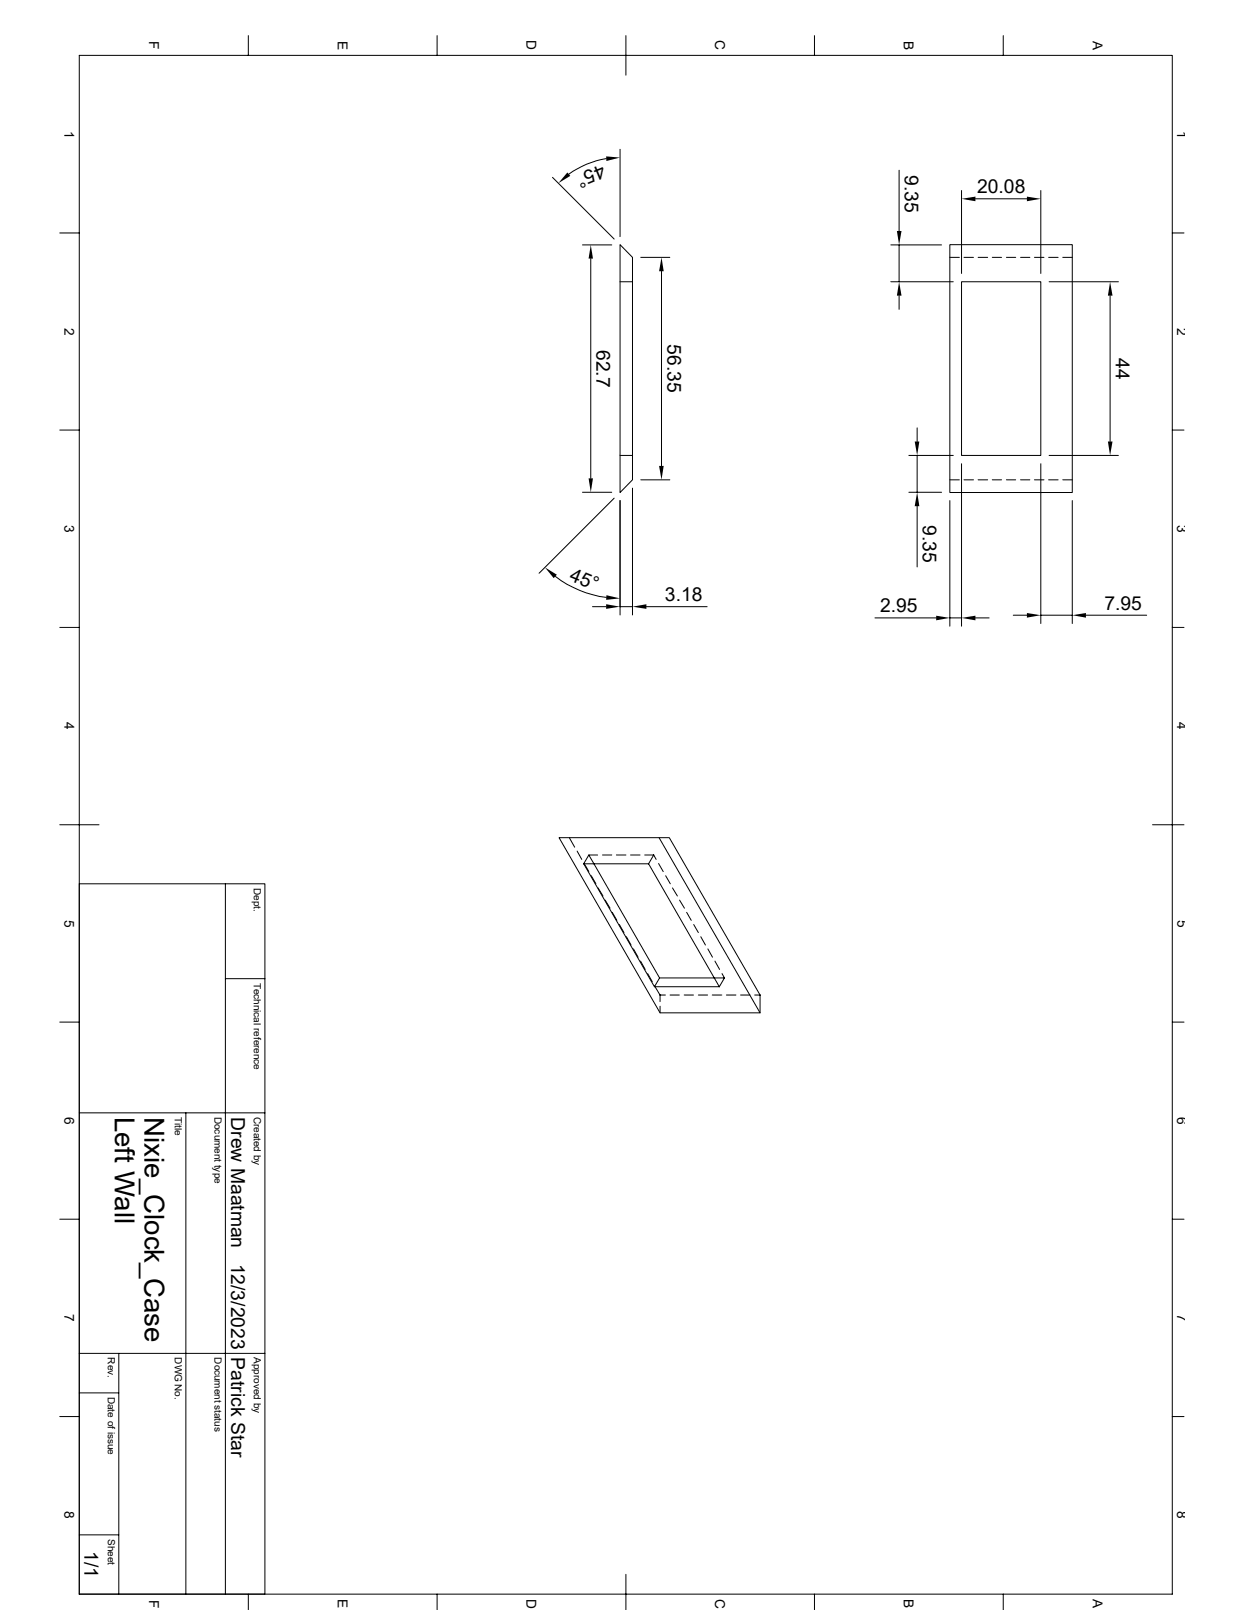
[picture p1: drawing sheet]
<svg xmlns="http://www.w3.org/2000/svg" width="216mm" height="279mm" viewBox="0 0 216 279" stroke-linecap="round" stroke-linejoin="round" font-family="sans-serif">
<g fill="none" stroke="#000" stroke-width=".17">
<path d="M13.8 9.6h189.7v267h-189.7zM43.1 6.2v3.4M75.9 6.2v3.4M108.6 6.2v6.8M141.4 6.2v3.4M174.1 6.2v3.4M95.9 30.8l10.7 10.7M105.2 27.5a15.2 15.2 0 0 0-6.5 2.7M107.6 25.9v15.2M156 29.5v10.6M166.9 33.1v14.4M169.3 34.5h8.9"/>
<path d="M180.6 33.1v14.4M10.4 40.4h3.4M101.1 42.5h5.1M102.5 44.9v38.1M107.6 42.5l2.2 2.2v38.6l-2.2 2.2zM107.6 48.9h2.2M111.2 44.7h5M114.8 47.1v33.8M154.6 48.9h10.8M154.6 42.5h8.8M156 42.5v6.4M156 51.3v2.4"/>
<path d="M164.8 44.7h1.7M164.8 42.5h21.3v43h-21.3zM166.9 48.9h13.7v30.1h-13.7zM167.3 44.7h1.7M169.8 44.7h1.6M172.2 44.7h1.6M174.7 44.7h1.6M177.1 44.7h1.6M179.5 44.7h1.7M182 44.7h1.6M182.1 48.9h12M184.4 44.7h1.7"/>
<path d="M192.7 51.3v25.3M203.5 40.4h2M10.4 74.6h3.4M107.6 79h2.2M157.7 79h7.7M159.2 74.3v2.3M159.2 79v6.4M182.1 79h12M203.5 74.6h2M101.1 85.4h5.1M106.6 86.4l-13 13.1M107.6 86.9v19.8"/>
<path d="M109.8 84.7v22M111.2 83.3h5M157.7 85.4h5.7M159.2 87.8v10.6M164.8 83.3h1.7M164.8 86.9v21.8M166.9 80.5v28.2M167.3 83.3h1.7M169.8 83.3h1.6M172.2 83.3h1.6M174.7 83.3h1.6M177.1 83.3h1.6"/>
<path d="M179.5 83.3h1.7M180.6 80.5v27.7M182 83.3h1.6M184.4 83.3h1.7M186.1 86.9v21.3M10.4 108.9h3.4M96.4 100a18.3 18.3 0 0 0 8.8 3.7M102.8 105.3h2.4M107.6 105.3h2.2M112.2 105.3h10.5M151.8 107.2h10.7M164.8 107.2h2.1"/>
<path d="M169.3 107.2h2.4M175.9 106.8h2.3M180.6 106.8h5.5M188.5 106.8h10.5M203.5 108.9h2M10.4 143.1h6.8M13.8 153.4h32.2v123.2M39.1 153.4v123.2M97 145.4h17.4l17.5 30.4h-17.3zM98.8 145.4l.9 1.6M100.2 147.7l.8 1.4M101.3 149.9l.9-1.5 12.3 21.3"/>
<path d="M101.3 149.9l12.3 21.3 .9-1.5h11.2M101.3 149.9h11.3M101.4 149.9l.8 1.4M102.2 148.4h1.5M102.6 152l.8 1.4M103.8 154.1l.8 1.4M104.6 148.4h1.6M105 156.2l.9 1.4M106.3 158.3l.8 1.4M107 148.4h1.6M109.4 148.4h1.7M111.9 148.4h1.6"/>
<path d="M112.6 149.9l12.2 21.3M113.5 148.4l-.9 1.5M113.5 148.4l.4 .7M114.3 149.9l.8 1.4M114.4 145.4h1.8l15.7 27.3M115.5 152l.8 1.4M116.7 154.1l.9 1.4M117.9 156.2l.9 1.4M119.2 158.3l.8 1.4M200 143.1h5.5M10.4 177.4h3.4M39.1 169.8h6.9"/>
<path d="M107.5 160.4l.8 1.4M108.7 162.6l.8 1.4M109.9 164.7l.8 1.4M111.2 166.8l.8 1.4M112.4 169l.8 1.3M113.6 171.2h11.2M113.6 171.1l1 1.6M114.6 172.7h.9M114.6 172.7v1.1M114.6 174.6v1.2M116.3 172.7h1.6M118.7 172.7h1.7"/>
<path d="M120.4 160.4l.8 1.4M121.2 172.7h1.6M121.6 162.6l.8 1.4M122.9 164.7l.8 1.4M123.6 172.7h1.7M124.1 166.8l.8 1.4M125.3 169l.4 .7-.9 1.5M126.1 172.7h1.6M128.5 172.7h1.7M131 172.7h.9M131.9 172.7v3.1M203.5 177.4h2"/>
<path d="M13.8 193.1h32.2M32.3 193.1v83.5M10.4 211.6h3.4M203.5 211.6h2M13.8 234.9h32.2M20.6 234.9v41.7M10.4 245.8h3.4M13.8 241.7h6.8M203.5 245.8h2M13.8 266.4h6.8M43.1 276.6v2.8M75.9 276.6v2.8"/>
<path d="M108.6 273.2v6.2M141.4 276.6v2.8M174.1 276.6v2.8"/>
</g>
<g fill="#000">
<path d="M98.5 29.9l.5 .6-2.1 1.3zM105.2 27.1l2.4 .2-2.4 .6zM166.9 34.5l2.4-.4v.8zM178.2 34.1l2.4 .4-2.4 .4zM102.5 42.5l.4 2.4h-.7zM114.8 44.7l.4 2.4h-.8zM156 48.9l.5 2.4h-.8zM155.7 40.1h.8l-.5 2.4zM192.7 48.9l.4 2.4h-.8zM158.7 76.6h.9l-.4 2.4zM192.3 76.6h.8l-.4 2.4zM102.2 83h.7l-.4 2.4z"/>
<path d="M114.4 80.9h.8l-.4 2.4zM159.2 85.4l.4 2.4h-.9zM94.6 98.5l2 1.2-.5 .6zM105.2 104.9l2.4 .4-2.4 .4zM105.2 103.3l2.4 .5-2.4 .3zM109.8 105.3l2.4-.4v.8zM162.5 106.8l2.3 .4-2.3 .5zM166.9 107.2l2.4-.4v.9zM178.2 106.4l2.4 .4-2.4 .4zM186.1 106.8l2.4-.4v.8z"/>
</g>
<g font-size="4.8">
<text x="19.9" y="193.8" transform="rotate(90 19.9 193.8)">Left Wall</text>
<text x="25.1" y="193.8" transform="rotate(90 25.1 193.8)">Nixie_Clock_Case</text>
</g>
<g font-size="3.3">
<text x="104.4" y="28.5" transform="rotate(157 104.4 28.5)">45°</text>
<text x="157.1" y="30.4" transform="rotate(90 157.1 30.4)">9.35</text>
<text x="169.6" y="33.5">20.08</text>
<text x="115.8" y="59.8" transform="rotate(90 115.8 59.8)">56.35</text>
<text x="103.5" y="60.7" transform="rotate(90 103.5 60.7)">62.7</text>
<text x="193.6" y="62.1" transform="rotate(90 193.6 62.1)">44</text>
<text x="160.1" y="91.1" transform="rotate(90 160.1 91.1)">9.35</text>
<text x="98.7" y="100.6" transform="rotate(23 98.7 100.6)">45°</text>
<text x="115.4" y="104.3">3.18</text>
<text x="152.7" y="106.3">2.95</text>
<text x="191.7" y="105.8">7.95</text>
<text x="40.1" y="193.8" transform="rotate(90 40.1 193.8)">Drew Maatman</text>
<text x="40.1" y="219.3" transform="rotate(90 40.1 219.3)">12/3/2023</text>
<text x="40.1" y="235.5" transform="rotate(90 40.1 235.5)">Patrick Star</text>
<text x="14.7" y="269.2" transform="rotate(90 14.7 269.2)">1/1</text>
</g>
<g font-size="2.4">
<text x="25.9" y="7.2" transform="rotate(90 25.9 7.2)">F</text>
<text x="58.6" y="7.1" transform="rotate(90 58.6 7.1)">E</text>
<text x="91.4" y="7" transform="rotate(90 91.4 7)">D</text>
<text x="124.1" y="7" transform="rotate(90 124.1 7)">C</text>
<text x="156.9" y="7.1" transform="rotate(90 156.9 7.1)">B</text>
<text x="189.7" y="7.1" transform="rotate(90 189.7 7.1)">A</text>
<text x="11.2" y="22.6" transform="rotate(90 11.2 22.6)">1</text>
<text x="204.3" y="22.6" transform="rotate(90 204.3 22.6)">1</text>
<text x="11.2" y="56.9" transform="rotate(90 11.2 56.9)">2</text>
<text x="204.3" y="56.9" transform="rotate(90 204.3 56.9)">2</text>
<text x="11.2" y="91.1" transform="rotate(90 11.2 91.1)">3</text>
<text x="204.3" y="91.1" transform="rotate(90 204.3 91.1)">3</text>
<text x="11.2" y="125.3" transform="rotate(90 11.2 125.3)">4</text>
<text x="204.3" y="125.4" transform="rotate(90 204.3 125.4)">4</text>
<text x="11.2" y="159.6" transform="rotate(90 11.2 159.6)">5</text>
<text x="204.3" y="159.6" transform="rotate(90 204.3 159.6)">5</text>
<text x="11.2" y="193.8" transform="rotate(90 11.2 193.8)">6</text>
<text x="204.3" y="193.8" transform="rotate(90 204.3 193.8)">6</text>
<text x="11.2" y="228" transform="rotate(90 11.2 228)">7</text>
<text x="204.3" y="228.1" transform="rotate(90 204.3 228.1)">7</text>
<text x="11.2" y="262.3" transform="rotate(90 11.2 262.3)">8</text>
<text x="204.3" y="262.3" transform="rotate(90 204.3 262.3)">8</text>
<text x="25.9" y="277.6" transform="rotate(90 25.9 277.6)">F</text>
<text x="58.6" y="277.5" transform="rotate(90 58.6 277.5)">E</text>
<text x="91.4" y="277.5" transform="rotate(90 91.4 277.5)">D</text>
<text x="124.1" y="277.5" transform="rotate(90 124.1 277.5)">C</text>
<text x="156.9" y="277.5" transform="rotate(90 156.9 277.5)">B</text>
<text x="189.7" y="277.5" transform="rotate(90 189.7 277.5)">A</text>
</g>
<g font-size="1.7">
<text x="44" y="154.1" transform="rotate(90 44 154.1)">Dept.</text>
<text x="44" y="170.5" transform="rotate(90 44 170.5)">Technical reference</text>
<text x="30.4" y="193.8" transform="rotate(90 30.4 193.8)">Title</text>
<text x="37.2" y="193.8" transform="rotate(90 37.2 193.8)">Document type</text>
<text x="44" y="193.8" transform="rotate(90 44 193.8)">Created by</text>
<text x="18.7" y="235.5" transform="rotate(90 18.7 235.5)">Rev.</text>
<text x="30.4" y="235.5" transform="rotate(90 30.4 235.5)">DWG No.</text>
<text x="37.2" y="235.5" transform="rotate(90 37.2 235.5)">Document status</text>
<text x="44" y="235.5" transform="rotate(90 44 235.5)">Approved by</text>
<text x="18.7" y="242.4" transform="rotate(90 18.7 242.4)">Date of issue</text>
<text x="18.7" y="267" transform="rotate(90 18.7 267)">Sheet</text>
</g>
</svg>
